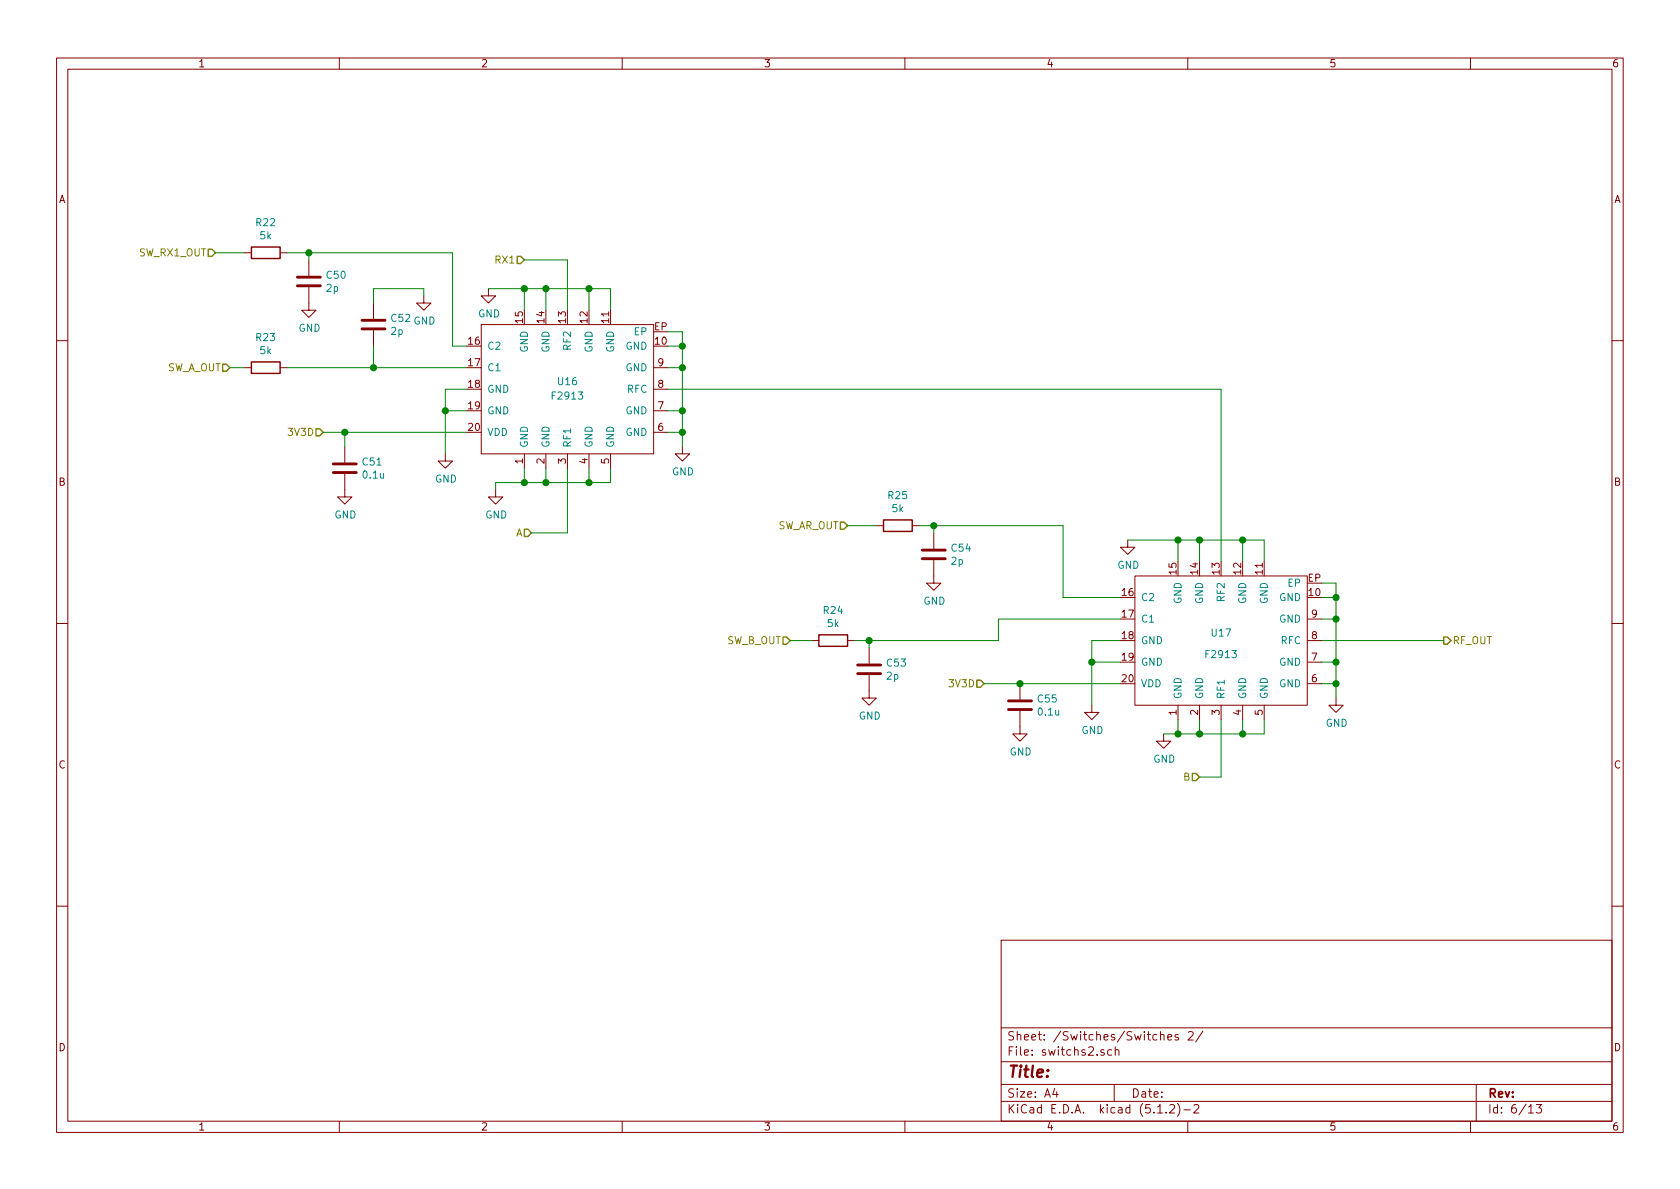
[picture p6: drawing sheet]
EESchema Schematic File Version 4
LIBS:violet-cache
EELAYER 29 0
EELAYER END
$Descr A4 11693 8268
encoding utf-8
Sheet 6 13
Title ""
Date ""
Rev ""
Comp ""
Comment1 ""
Comment2 ""
Comment3 ""
Comment4 ""
$EndDescr
Text HLabel 3700 3700 0    50   Input ~ 0
A
Text HLabel 8350 5400 0    50   Input ~ 0
B
Text HLabel 3650 1800 0    50   Input ~ 0
RX1
Text HLabel 10050 4450 2    50   Output ~ 0
RF_OUT
$Comp
L Device:C C51
U 1 1
P 2400 3250
F 0 "C51" H 2515 3296 50  0000 L CNN
F 1 "0.1u" H 2515 3205 50  0000 L CNN
F 2 "violet:C_0402b" H 2438 3100 50  0001 C CNN
F 3 "~" H 2400 3250 50  0001 C CNN
F 4 "80-C0402C104J8RAUTO" H 2400 3250 50  0001 C CNN "Mouser"
	1    2400 3250
	1    0    0    -1  
$EndComp
Text HLabel 2250 3000 0    50   Input ~ 0
3V3D
$Comp
L power:GND #PWR072
U 1 1
P 2400 3400
F 0 "#PWR072" H 2400 3150 50  0001 C CNN
F 1 "GND" H 2405 3227 50  0000 C CNN
F 2 "" H 2400 3400 50  0001 C CNN
F 3 "" H 2400 3400 50  0001 C CNN
	1    2400 3400
	1    0    0    -1  
$EndComp
Wire Wire Line
	2250 3000 2400 3000
$Comp
L power:GND #PWR074
U 1 1
P 3100 3150
F 0 "#PWR074" H 3100 2900 50  0001 C CNN
F 1 "GND" H 3105 2977 50  0000 C CNN
F 2 "" H 3100 3150 50  0001 C CNN
F 3 "" H 3100 3150 50  0001 C CNN
	1    3100 3150
	1    0    0    -1  
$EndComp
Wire Wire Line
	3250 2700 3100 2700
Wire Wire Line
	3100 2700 3100 2850
Wire Wire Line
	3250 2850 3100 2850
Connection ~ 3100 2850
Wire Wire Line
	3100 2850 3100 3150
Wire Wire Line
	2400 3100 2400 3000
Connection ~ 2400 3000
Wire Wire Line
	2400 3000 3250 3000
Wire Wire Line
	4250 3250 4250 3350
Wire Wire Line
	4250 3350 4100 3350
Wire Wire Line
	3450 3350 3450 3400
Wire Wire Line
	3650 3250 3650 3350
Connection ~ 3650 3350
Wire Wire Line
	3650 3350 3450 3350
Wire Wire Line
	3800 3250 3800 3350
Connection ~ 3800 3350
Wire Wire Line
	3800 3350 3650 3350
Wire Wire Line
	4100 3250 4100 3350
Connection ~ 4100 3350
Wire Wire Line
	4100 3350 3800 3350
Wire Wire Line
	3700 3700 3950 3700
$Comp
L power:GND #PWR075
U 1 1
P 3400 2000
F 0 "#PWR075" H 3400 1750 50  0001 C CNN
F 1 "GND" H 3405 1827 50  0000 C CNN
F 2 "" H 3400 2000 50  0001 C CNN
F 3 "" H 3400 2000 50  0001 C CNN
	1    3400 2000
	1    0    0    -1  
$EndComp
Wire Wire Line
	3400 2000 3650 2000
Wire Wire Line
	4250 2000 4250 2150
Wire Wire Line
	3650 2150 3650 2000
Connection ~ 3650 2000
Wire Wire Line
	3650 2000 3800 2000
Wire Wire Line
	3800 2150 3800 2000
Connection ~ 3800 2000
Wire Wire Line
	4100 2150 4100 2000
Connection ~ 4100 2000
Wire Wire Line
	4100 2000 4250 2000
Wire Wire Line
	3650 1800 3950 1800
$Comp
L power:GND #PWR076
U 1 1
P 3450 3400
F 0 "#PWR076" H 3450 3150 50  0001 C CNN
F 1 "GND" H 3455 3227 50  0000 C CNN
F 2 "" H 3450 3400 50  0001 C CNN
F 3 "" H 3450 3400 50  0001 C CNN
	1    3450 3400
	1    0    0    -1  
$EndComp
$Comp
L power:GND #PWR077
U 1 1
P 4750 3100
F 0 "#PWR077" H 4750 2850 50  0001 C CNN
F 1 "GND" H 4755 2927 50  0000 C CNN
F 2 "" H 4750 3100 50  0001 C CNN
F 3 "" H 4750 3100 50  0001 C CNN
	1    4750 3100
	1    0    0    -1  
$EndComp
Wire Wire Line
	4650 2300 4750 2300
Wire Wire Line
	4750 2300 4750 2400
Wire Wire Line
	4650 2400 4750 2400
Connection ~ 4750 2400
Wire Wire Line
	4750 2400 4750 2550
Wire Wire Line
	4650 2550 4750 2550
Connection ~ 4750 2550
Wire Wire Line
	4750 2550 4750 2850
Wire Wire Line
	4650 2850 4750 2850
Connection ~ 4750 2850
Wire Wire Line
	4750 2850 4750 3000
Wire Wire Line
	4650 3000 4750 3000
Connection ~ 4750 3000
Wire Wire Line
	4750 3000 4750 3100
Wire Wire Line
	3950 3700 3950 3250
Wire Wire Line
	3950 1800 3950 2150
Wire Wire Line
	3800 2000 4100 2000
$Comp
L power:GND #PWR082
U 1 1
P 7850 3750
F 0 "#PWR082" H 7850 3500 50  0001 C CNN
F 1 "GND" H 7855 3577 50  0000 C CNN
F 2 "" H 7850 3750 50  0001 C CNN
F 3 "" H 7850 3750 50  0001 C CNN
	1    7850 3750
	1    0    0    -1  
$EndComp
Wire Wire Line
	7850 3750 8200 3750
Wire Wire Line
	8800 3750 8800 3900
Wire Wire Line
	8200 3900 8200 3750
Connection ~ 8200 3750
Wire Wire Line
	8200 3750 8350 3750
Wire Wire Line
	8350 3900 8350 3750
Connection ~ 8350 3750
Wire Wire Line
	8350 3750 8650 3750
Wire Wire Line
	8650 3900 8650 3750
Connection ~ 8650 3750
Wire Wire Line
	8650 3750 8800 3750
$Comp
L power:GND #PWR083
U 1 1
P 8100 5100
F 0 "#PWR083" H 8100 4850 50  0001 C CNN
F 1 "GND" H 8105 4927 50  0000 C CNN
F 2 "" H 8100 5100 50  0001 C CNN
F 3 "" H 8100 5100 50  0001 C CNN
	1    8100 5100
	1    0    0    -1  
$EndComp
Wire Wire Line
	8800 5000 8800 5100
Wire Wire Line
	8800 5100 8650 5100
Wire Wire Line
	8200 5000 8200 5100
Connection ~ 8200 5100
Wire Wire Line
	8200 5100 8100 5100
Wire Wire Line
	8650 5000 8650 5100
Connection ~ 8650 5100
Wire Wire Line
	8650 5100 8350 5100
Wire Wire Line
	8350 5000 8350 5100
Connection ~ 8350 5100
Wire Wire Line
	8350 5100 8200 5100
Wire Wire Line
	8500 5000 8500 5400
Wire Wire Line
	8500 5400 8350 5400
$Comp
L power:GND #PWR081
U 1 1
P 7600 4900
F 0 "#PWR081" H 7600 4650 50  0001 C CNN
F 1 "GND" H 7605 4727 50  0000 C CNN
F 2 "" H 7600 4900 50  0001 C CNN
F 3 "" H 7600 4900 50  0001 C CNN
	1    7600 4900
	1    0    0    -1  
$EndComp
Wire Wire Line
	7800 4450 7600 4450
Wire Wire Line
	7600 4450 7600 4600
Wire Wire Line
	7800 4600 7600 4600
Connection ~ 7600 4600
Wire Wire Line
	7600 4600 7600 4900
$Comp
L Device:C C55
U 1 1
P 7100 4900
F 0 "C55" H 7215 4946 50  0000 L CNN
F 1 "0.1u" H 7215 4855 50  0000 L CNN
F 2 "violet:C_0402b" H 7138 4750 50  0001 C CNN
F 3 "~" H 7100 4900 50  0001 C CNN
F 4 "80-C0402C104J8RAUTO" H 7100 4900 50  0001 C CNN "Mouser"
	1    7100 4900
	1    0    0    -1  
$EndComp
$Comp
L power:GND #PWR080
U 1 1
P 7100 5050
F 0 "#PWR080" H 7100 4800 50  0001 C CNN
F 1 "GND" H 7105 4877 50  0000 C CNN
F 2 "" H 7100 5050 50  0001 C CNN
F 3 "" H 7100 5050 50  0001 C CNN
	1    7100 5050
	1    0    0    -1  
$EndComp
Text HLabel 6850 4750 0    50   Input ~ 0
3V3D
Wire Wire Line
	6850 4750 7100 4750
Wire Wire Line
	7100 4750 7800 4750
Connection ~ 7100 4750
Wire Wire Line
	9200 4450 10050 4450
$Comp
L power:GND #PWR084
U 1 1
P 9300 4850
F 0 "#PWR084" H 9300 4600 50  0001 C CNN
F 1 "GND" H 9305 4677 50  0000 C CNN
F 2 "" H 9300 4850 50  0001 C CNN
F 3 "" H 9300 4850 50  0001 C CNN
	1    9300 4850
	1    0    0    -1  
$EndComp
Wire Wire Line
	9200 4050 9300 4050
Wire Wire Line
	9300 4050 9300 4150
Wire Wire Line
	9200 4750 9300 4750
Connection ~ 9300 4750
Wire Wire Line
	9300 4750 9300 4850
Wire Wire Line
	9200 4600 9300 4600
Connection ~ 9300 4600
Wire Wire Line
	9300 4600 9300 4750
Wire Wire Line
	9200 4300 9300 4300
Connection ~ 9300 4300
Wire Wire Line
	9300 4300 9300 4600
Wire Wire Line
	9200 4150 9300 4150
Connection ~ 9300 4150
Wire Wire Line
	9300 4150 9300 4300
Text HLabel 1600 2550 0    50   Input ~ 0
SW_A_OUT
Text HLabel 1500 1750 0    50   Input ~ 0
SW_RX1_OUT
$Comp
L Device:R R22
U 1 1
P 1850 1750
F 0 "R22" V 2057 1750 50  0000 C CNN
F 1 "5k" V 1966 1750 50  0000 C CNN
F 2 "violet:R_0402b" V 1780 1750 50  0001 C CNN
F 3 "~" H 1850 1750 50  0001 C CNN
F 4 "603-RC0402FR-075KL" H 1850 1750 50  0001 C CNN "Mouser"
	1    1850 1750
	0    -1   -1   0   
$EndComp
$Comp
L Device:C C50
U 1 1
P 2150 1950
F 0 "C50" H 2265 1996 50  0000 L CNN
F 1 "2p" H 2265 1905 50  0000 L CNN
F 2 "violet:C_0402b" H 2188 1800 50  0001 C CNN
F 3 "~" H 2150 1950 50  0001 C CNN
F 4 "80-C0402C209D5GAUTO" H 2150 1950 50  0001 C CNN "Mouser"
	1    2150 1950
	1    0    0    -1  
$EndComp
$Comp
L power:GND #PWR071
U 1 1
P 2150 2100
F 0 "#PWR071" H 2150 1850 50  0001 C CNN
F 1 "GND" H 2155 1927 50  0000 C CNN
F 2 "" H 2150 2100 50  0001 C CNN
F 3 "" H 2150 2100 50  0001 C CNN
	1    2150 2100
	1    0    0    -1  
$EndComp
Wire Wire Line
	1500 1750 1700 1750
Wire Wire Line
	2000 1750 2150 1750
Wire Wire Line
	3150 1750 3150 2400
Wire Wire Line
	3150 2400 3250 2400
Wire Wire Line
	2150 1800 2150 1750
Connection ~ 2150 1750
Wire Wire Line
	2150 1750 3150 1750
$Comp
L Device:R R23
U 1 1
P 1850 2550
F 0 "R23" V 2057 2550 50  0000 C CNN
F 1 "5k" V 1966 2550 50  0000 C CNN
F 2 "violet:R_0402b" V 1780 2550 50  0001 C CNN
F 3 "~" H 1850 2550 50  0001 C CNN
F 4 "603-RC0402FR-075KL" H 1850 2550 50  0001 C CNN "Mouser"
	1    1850 2550
	0    -1   -1   0   
$EndComp
$Comp
L Device:C C52
U 1 1
P 2600 2250
F 0 "C52" H 2715 2296 50  0000 L CNN
F 1 "2p" H 2715 2205 50  0000 L CNN
F 2 "violet:C_0402b" H 2638 2100 50  0001 C CNN
F 3 "~" H 2600 2250 50  0001 C CNN
F 4 "80-C0402C209D5GAUTO" H 2600 2250 50  0001 C CNN "Mouser"
	1    2600 2250
	1    0    0    -1  
$EndComp
$Comp
L power:GND #PWR073
U 1 1
P 2950 2050
F 0 "#PWR073" H 2950 1800 50  0001 C CNN
F 1 "GND" H 2955 1877 50  0000 C CNN
F 2 "" H 2950 2050 50  0001 C CNN
F 3 "" H 2950 2050 50  0001 C CNN
	1    2950 2050
	1    0    0    -1  
$EndComp
Wire Wire Line
	2600 2100 2600 2000
Wire Wire Line
	2600 2000 2950 2000
Wire Wire Line
	2950 2000 2950 2050
Wire Wire Line
	2000 2550 2600 2550
Wire Wire Line
	2600 2400 2600 2550
Connection ~ 2600 2550
Wire Wire Line
	2600 2550 3250 2550
Wire Wire Line
	1600 2550 1700 2550
$Comp
L Device:R R25
U 1 1
P 6250 3650
F 0 "R25" V 6457 3650 50  0000 C CNN
F 1 "5k" V 6366 3650 50  0000 C CNN
F 2 "violet:R_0402b" V 6180 3650 50  0001 C CNN
F 3 "~" H 6250 3650 50  0001 C CNN
F 4 "603-RC0402FR-075KL" H 6250 3650 50  0001 C CNN "Mouser"
	1    6250 3650
	0    -1   -1   0   
$EndComp
$Comp
L Device:C C54
U 1 1
P 6500 3850
F 0 "C54" H 6615 3896 50  0000 L CNN
F 1 "2p" H 6615 3805 50  0000 L CNN
F 2 "violet:C_0402b" H 6538 3700 50  0001 C CNN
F 3 "~" H 6500 3850 50  0001 C CNN
F 4 "80-C0402C209D5GAUTO" H 6500 3850 50  0001 C CNN "Mouser"
	1    6500 3850
	1    0    0    -1  
$EndComp
$Comp
L power:GND #PWR079
U 1 1
P 6500 4000
F 0 "#PWR079" H 6500 3750 50  0001 C CNN
F 1 "GND" H 6505 3827 50  0000 C CNN
F 2 "" H 6500 4000 50  0001 C CNN
F 3 "" H 6500 4000 50  0001 C CNN
	1    6500 4000
	1    0    0    -1  
$EndComp
Text HLabel 5900 3650 0    50   Input ~ 0
SW_AR_OUT
Text HLabel 5500 4450 0    50   Input ~ 0
SW_B_OUT
Wire Wire Line
	5900 3650 6100 3650
Wire Wire Line
	6400 3650 6500 3650
Wire Wire Line
	7400 3650 7400 4150
Wire Wire Line
	7400 4150 7800 4150
Wire Wire Line
	6500 3700 6500 3650
Connection ~ 6500 3650
Wire Wire Line
	6500 3650 7400 3650
$Comp
L Device:R R24
U 1 1
P 5800 4450
F 0 "R24" V 6007 4450 50  0000 C CNN
F 1 "5k" V 5916 4450 50  0000 C CNN
F 2 "violet:R_0402b" V 5730 4450 50  0001 C CNN
F 3 "~" H 5800 4450 50  0001 C CNN
F 4 "603-RC0402FR-075KL" H 5800 4450 50  0001 C CNN "Mouser"
	1    5800 4450
	0    -1   -1   0   
$EndComp
$Comp
L Device:C C53
U 1 1
P 6050 4650
F 0 "C53" H 6165 4696 50  0000 L CNN
F 1 "2p" H 6165 4605 50  0000 L CNN
F 2 "violet:C_0402b" H 6088 4500 50  0001 C CNN
F 3 "~" H 6050 4650 50  0001 C CNN
F 4 "80-C0402C209D5GAUTO" H 6050 4650 50  0001 C CNN "Mouser"
	1    6050 4650
	1    0    0    -1  
$EndComp
$Comp
L power:GND #PWR078
U 1 1
P 6050 4800
F 0 "#PWR078" H 6050 4550 50  0001 C CNN
F 1 "GND" H 6055 4627 50  0000 C CNN
F 2 "" H 6050 4800 50  0001 C CNN
F 3 "" H 6050 4800 50  0001 C CNN
	1    6050 4800
	1    0    0    -1  
$EndComp
Wire Wire Line
	7800 4300 6950 4300
Wire Wire Line
	6950 4300 6950 4450
Wire Wire Line
	6950 4450 6050 4450
Wire Wire Line
	6050 4500 6050 4450
Connection ~ 6050 4450
Wire Wire Line
	6050 4450 5950 4450
Wire Wire Line
	5500 4450 5650 4450
Wire Wire Line
	4650 2700 8500 2700
Wire Wire Line
	8500 2700 8500 3900
$Comp
L violet:F2913 U16
U 1 1
P 3950 2700
F 0 "U16" V 4000 2700 50  0000 C CNN
F 1 "F2913" V 3900 2700 50  0000 C CNN
F 2 "violet:F2913" H 3950 2700 50  0001 C CNN
F 3 "" H 3950 2700 50  0001 C CNN
F 4 "972-F2913NLGK" H 3950 2700 50  0001 C CNN "Mouser"
	1    3950 2700
	0    -1   -1   0   
$EndComp
$Comp
L violet:F2913 U17
U 1 1
P 8500 4450
F 0 "U17" V 8550 4450 50  0000 C CNN
F 1 "F2913" V 8400 4450 50  0000 C CNN
F 2 "violet:F2913" H 8500 4450 50  0001 C CNN
F 3 "" H 8500 4450 50  0001 C CNN
F 4 "972-F2913NLGK" H 8500 4450 50  0001 C CNN "Mouser"
	1    8500 4450
	0    -1   -1   0   
$EndComp
$EndSCHEMATC
